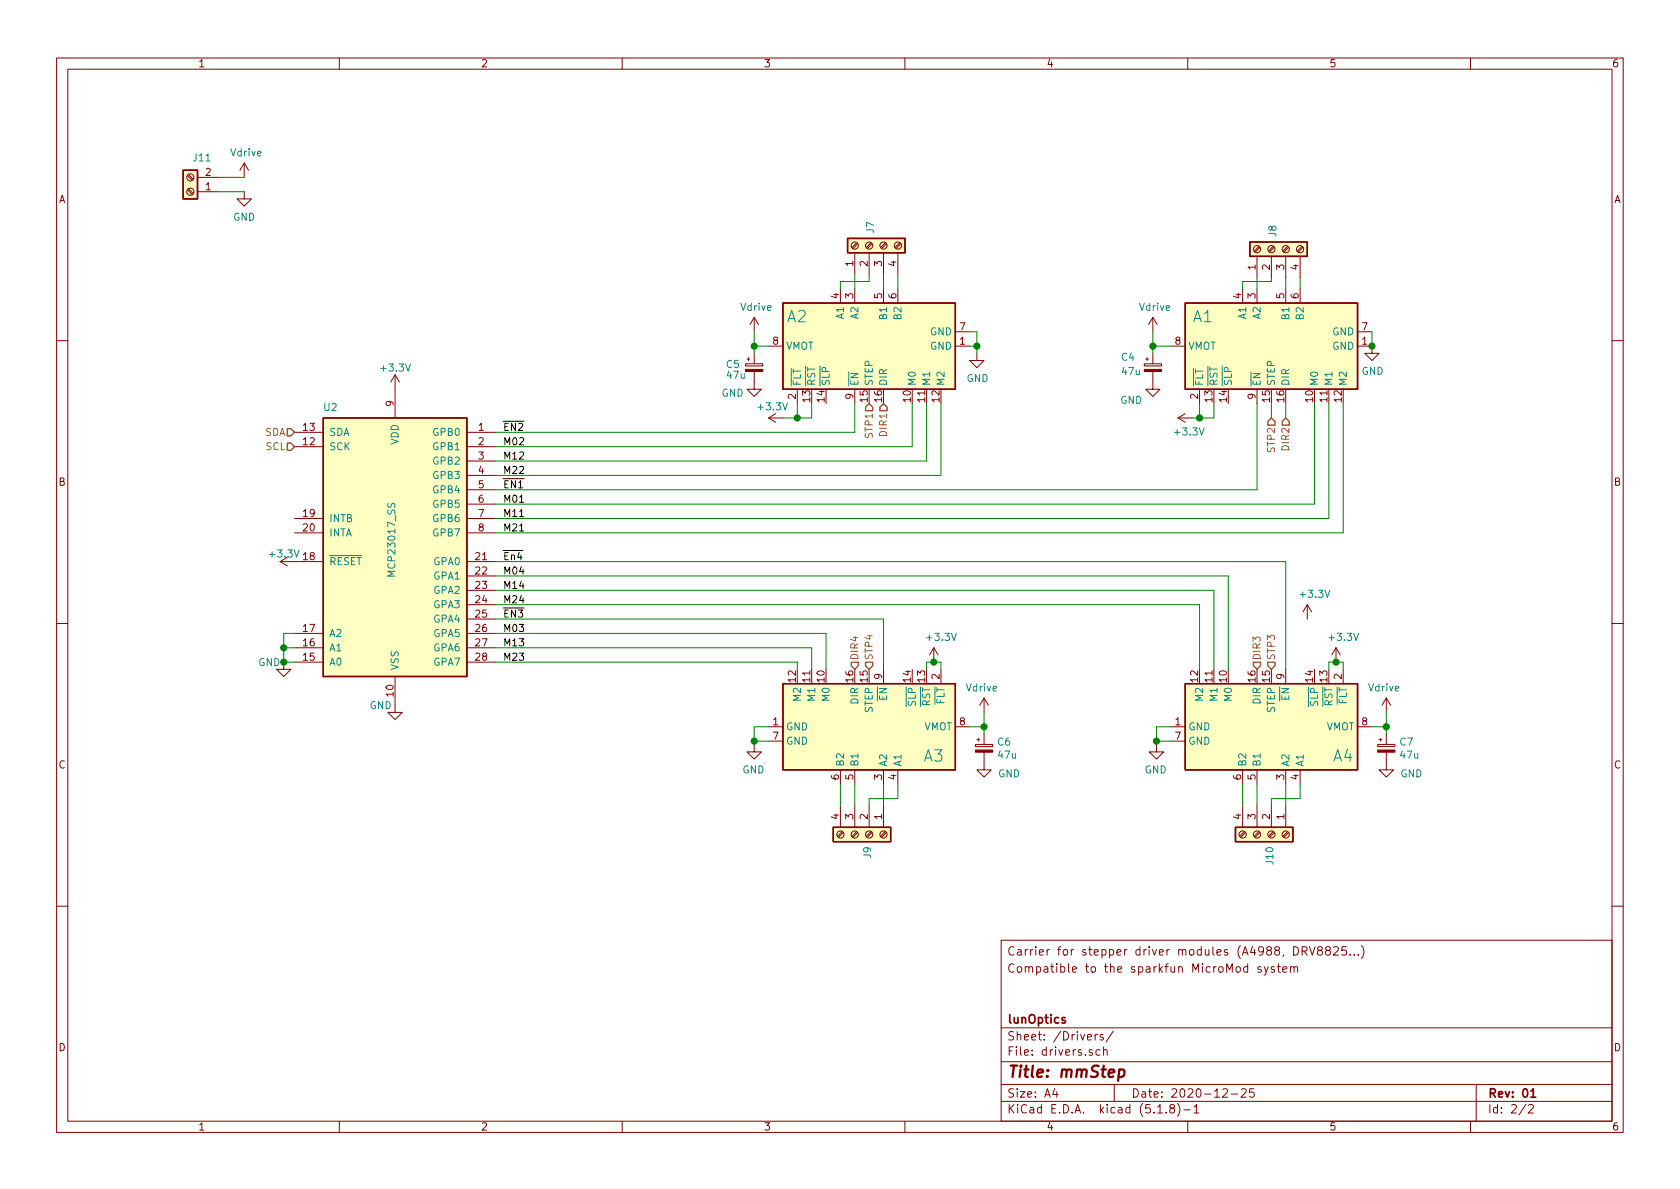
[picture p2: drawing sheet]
EESchema Schematic File Version 4
EELAYER 30 0
EELAYER END
$Descr A4 11693 8268
encoding utf-8
Sheet 2 2
Title "mmStep"
Date "2020-12-25"
Rev "01"
Comp "lunOptics"
Comment1 ""
Comment2 ""
Comment3 "Compatible to the sparkfun MicroMod system"
Comment4 "Carrier for stepper driver modules (A4988, DRV8825...)"
$EndDescr
$Comp
L Connector:Screw_Terminal_01x04 J?
U 1 1
P 8850 5800
AR Path="/5FFF6CC2" Ref="J?"  Part="1" 
AR Path="/5FFE6A10/5FFF6CC2" Ref="J10"  Part="1" 
F 0 "J10" H 8930 5792 50  0000 L CNN
F 1 "Screw_Terminal_01x04" H 8930 5701 50  0001 L CNN
F 2 "TerminalBlock_Phoenix:TerminalBlock_Phoenix_MPT-0,5-4-2.54_1x04_P2.54mm_Horizontal" H 8850 5800 50  0001 C CNN
F 3 "~" H 8850 5800 50  0001 C CNN
	1    8850 5800
	0    1    1    0   
$EndComp
$Comp
L power:GND #PWR?
U 1 1
P 8050 5175
AR Path="/5FFF6CEA" Ref="#PWR?"  Part="1" 
AR Path="/5FFE6A10/5FFF6CEA" Ref="#PWR033"  Part="1" 
F 0 "#PWR033" H 8050 4925 50  0001 C CNN
F 1 "GND" H 8055 5002 50  0000 C CNN
F 2 "" H 8050 5175 50  0001 C CNN
F 3 "" H 8050 5175 50  0001 C CNN
	1    8050 5175
	-1   0    0    -1  
$EndComp
$Comp
L power:+3.3V #PWR?
U 1 1
P 6500 4600
AR Path="/5FFF6CF4" Ref="#PWR?"  Part="1" 
AR Path="/5FFE6A10/5FFF6CF4" Ref="#PWR027"  Part="1" 
F 0 "#PWR027" H 6500 4450 50  0001 C CNN
F 1 "+3.3V" H 6450 4775 50  0000 C CNN
F 2 "" H 6500 4600 50  0001 C CNN
F 3 "" H 6500 4600 50  0001 C CNN
	1    6500 4600
	-1   0    0    -1  
$EndComp
$Comp
L Connector:Screw_Terminal_01x04 J?
U 1 1
P 6050 5800
AR Path="/5FFF6D0B" Ref="J?"  Part="1" 
AR Path="/5FFE6A10/5FFF6D0B" Ref="J9"  Part="1" 
F 0 "J9" H 6130 5792 50  0000 L CNN
F 1 "Screw_Terminal_01x04" H 6130 5701 50  0001 L CNN
F 2 "TerminalBlock_Phoenix:TerminalBlock_Phoenix_MPT-0,5-4-2.54_1x04_P2.54mm_Horizontal" H 6050 5800 50  0001 C CNN
F 3 "~" H 6050 5800 50  0001 C CNN
	1    6050 5800
	0    1    1    0   
$EndComp
$Comp
L power:GND #PWR?
U 1 1
P 5250 5175
AR Path="/5FFF6D33" Ref="#PWR?"  Part="1" 
AR Path="/5FFE6A10/5FFF6D33" Ref="#PWR032"  Part="1" 
F 0 "#PWR032" H 5250 4925 50  0001 C CNN
F 1 "GND" H 5255 5002 50  0000 C CNN
F 2 "" H 5250 5175 50  0001 C CNN
F 3 "" H 5250 5175 50  0001 C CNN
	1    5250 5175
	-1   0    0    -1  
$EndComp
$Comp
L power:+3.3V #PWR?
U 1 1
P 9100 4300
AR Path="/5FFF6D3D" Ref="#PWR?"  Part="1" 
AR Path="/5FFE6A10/5FFF6D3D" Ref="#PWR025"  Part="1" 
F 0 "#PWR025" H 9100 4150 50  0001 C CNN
F 1 "+3.3V" H 9050 4475 50  0000 C CNN
F 2 "" H 9100 4300 50  0001 C CNN
F 3 "" H 9100 4300 50  0001 C CNN
	1    9100 4300
	-1   0    0    -1  
$EndComp
$Comp
L Interface_Expansion:MCP23017_SS U?
U 1 1
P 2750 3800
AR Path="/60004B18" Ref="U?"  Part="1" 
AR Path="/5FFE6A10/60004B18" Ref="U2"  Part="1" 
F 0 "U2" H 2300 4775 50  0000 C CNN
F 1 "MCP23017_SS" V 2725 3850 50  0000 C CNN
F 2 "Package_SO:SSOP-28_5.3x10.2mm_P0.65mm" H 2950 2800 50  0001 L CNN
F 3 "http://ww1.microchip.com/downloads/en/DeviceDoc/20001952C.pdf" H 2950 2700 50  0001 L CNN
	1    2750 3800
	1    0    0    -1  
$EndComp
$Comp
L Connector:Screw_Terminal_01x02 J?
U 1 1
P 1325 1325
AR Path="/6000B9F2" Ref="J?"  Part="1" 
AR Path="/5FFE6A10/6000B9F2" Ref="J11"  Part="1" 
F 0 "J11" H 1243 1092 50  0000 C CNN
F 1 "Screw_Terminal_01x02" H 1243 1091 50  0001 C CNN
F 2 "TerminalBlock_Phoenix:TerminalBlock_Phoenix_MPT-0,5-2-2.54_1x02_P2.54mm_Horizontal" H 1325 1325 50  0001 C CNN
F 3 "~" H 1325 1325 50  0001 C CNN
	1    1325 1325
	-1   0    0    1   
$EndComp
$Comp
L power:GND #PWR?
U 1 1
P 1700 1325
AR Path="/6000B9F8" Ref="#PWR?"  Part="1" 
AR Path="/5FFE6A10/6000B9F8" Ref="#PWR037"  Part="1" 
F 0 "#PWR037" H 1700 1075 50  0001 C CNN
F 1 "GND" H 1700 1150 50  0000 C CNN
F 2 "" H 1700 1325 50  0001 C CNN
F 3 "" H 1700 1325 50  0001 C CNN
	1    1700 1325
	1    0    0    -1  
$EndComp
$Comp
L power:Vdrive #PWR?
U 1 1
P 1700 1225
AR Path="/6000B9FE" Ref="#PWR?"  Part="1" 
AR Path="/5FFE6A10/6000B9FE" Ref="#PWR036"  Part="1" 
F 0 "#PWR036" H 1500 1075 50  0001 C CNN
F 1 "Vdrive" H 1715 1398 50  0000 C CNN
F 2 "" H 1700 1225 50  0001 C CNN
F 3 "" H 1700 1225 50  0001 C CNN
	1    1700 1225
	1    0    0    -1  
$EndComp
Wire Wire Line
	1700 1225 1525 1225
Wire Wire Line
	1525 1325 1700 1325
Text HLabel 8850 4650 1    50   Input ~ 0
STP3
Text HLabel 8750 4650 1    50   Input ~ 0
DIR3
Text HLabel 5950 4650 1    50   Input ~ 0
DIR4
Text HLabel 6050 4650 1    50   Input ~ 0
STP4
Text HLabel 6150 2800 3    50   Input ~ 0
DIR1
Text HLabel 6050 2800 3    50   Input ~ 0
STP1
$Comp
L power:GND #PWR?
U 1 1
P 5250 2650
AR Path="/5FFF6C4B" Ref="#PWR?"  Part="1" 
AR Path="/5FFE6A10/5FFF6C4B" Ref="#PWR020"  Part="1" 
F 0 "#PWR020" H 5250 2400 50  0001 C CNN
F 1 "GND" H 5100 2575 50  0000 C CNN
F 2 "" H 5250 2650 50  0001 C CNN
F 3 "" H 5250 2650 50  0001 C CNN
	1    5250 2650
	1    0    0    -1  
$EndComp
Wire Wire Line
	6050 1950 6050 1900
Wire Wire Line
	5850 1950 6050 1950
Wire Wire Line
	5850 2000 5850 1950
Wire Wire Line
	5950 2000 5950 1900
Wire Wire Line
	6150 2000 6150 1900
Wire Wire Line
	6250 2000 6250 1900
$Comp
L Connector:Screw_Terminal_01x04 J?
U 1 1
P 6050 1700
AR Path="/5FFF6C30" Ref="J?"  Part="1" 
AR Path="/5FFE6A10/5FFF6C30" Ref="J7"  Part="1" 
F 0 "J7" H 6130 1692 50  0000 L CNN
F 1 "Screw_Terminal_01x04" H 6130 1601 50  0001 L CNN
F 2 "TerminalBlock_Phoenix:TerminalBlock_Phoenix_MPT-0,5-4-2.54_1x04_P2.54mm_Horizontal" H 6050 1700 50  0001 C CNN
F 3 "~" H 6050 1700 50  0001 C CNN
	1    6050 1700
	0    -1   -1   0   
$EndComp
Wire Wire Line
	3450 3000 5950 3000
Wire Wire Line
	5950 2800 5950 3000
Wire Wire Line
	3450 3100 6350 3100
Wire Wire Line
	6350 2800 6350 3100
Wire Wire Line
	3450 3200 6450 3200
Wire Wire Line
	6450 2800 6450 3200
Wire Wire Line
	3450 3300 6550 3300
Wire Wire Line
	6550 2800 6550 3300
Wire Wire Line
	5250 2450 5250 2400
$Comp
L power:Vdrive #PWR016
U 1 1
P 5250 2300
F 0 "#PWR016" H 5050 2150 50  0001 C CNN
F 1 "Vdrive" H 5265 2473 50  0000 C CNN
F 2 "" H 5250 2300 50  0001 C CNN
F 3 "" H 5250 2300 50  0001 C CNN
	1    5250 2300
	1    0    0    -1  
$EndComp
Wire Wire Line
	5250 2400 5250 2300
Connection ~ 5250 2400
Wire Wire Line
	5250 2400 5350 2400
$Comp
L Driver_Motor:Pololu_Breakout_DRV8825 A?
U 1 1
P 5950 2400
AR Path="/5FFF6C24" Ref="A?"  Part="1" 
AR Path="/5FFE6A10/5FFF6C24" Ref="A2"  Part="1" 
F 0 "A2" V 6150 2800 79  0000 C CNN
F 1 "Pololu_Breakout_DRV8825" H 5950 3090 50  0001 C CNN
F 2 "Module:Pololu_Breakout-16_15.2x20.3mm" H 6150 1600 50  0001 L CNN
F 3 "https://www.pololu.com/product/2982" H 6050 2100 50  0001 C CNN
	1    5950 2400
	0    -1   -1   0   
$EndComp
$Comp
L power:+3.3V #PWR?
U 1 1
P 5450 2900
AR Path="/5FFF6C62" Ref="#PWR?"  Part="1" 
AR Path="/5FFE6A10/5FFF6C62" Ref="#PWR023"  Part="1" 
F 0 "#PWR023" H 5450 2750 50  0001 C CNN
F 1 "+3.3V" V 5525 2975 50  0000 C CNN
F 2 "" H 5450 2900 50  0001 C CNN
F 3 "" H 5450 2900 50  0001 C CNN
	1    5450 2900
	0    -1   -1   0   
$EndComp
Wire Wire Line
	5450 2900 5550 2900
Wire Wire Line
	5650 2800 5650 2900
Wire Wire Line
	5650 2900 5550 2900
Connection ~ 5550 2900
Wire Wire Line
	5550 2900 5550 2800
$Comp
L power:GND #PWR018
U 1 1
P 6800 2450
F 0 "#PWR018" H 6800 2200 50  0001 C CNN
F 1 "GND" H 6805 2277 50  0000 C CNN
F 2 "" H 6800 2450 50  0001 C CNN
F 3 "" H 6800 2450 50  0001 C CNN
	1    6800 2450
	1    0    0    -1  
$EndComp
Wire Wire Line
	6800 2450 6800 2400
Wire Wire Line
	6800 2300 6750 2300
Wire Wire Line
	6750 2400 6800 2400
Connection ~ 6800 2400
Wire Wire Line
	6800 2400 6800 2300
Wire Wire Line
	3450 3400 8750 3400
Wire Wire Line
	9150 3500 3450 3500
Wire Wire Line
	3450 3600 9250 3600
Wire Wire Line
	9350 3700 3450 3700
Text Label 3500 3000 0    50   ~ 0
~EN2
Text Label 3500 3100 0    50   ~ 0
M02
Text Label 3500 3400 0    50   ~ 0
~EN1
Text Label 3500 3500 0    50   ~ 0
M01
Text Label 3500 3600 0    50   ~ 0
M11
Text Label 3500 3700 0    50   ~ 0
M21
Wire Wire Line
	6450 4650 6450 4600
Wire Wire Line
	6450 4600 6500 4600
Wire Wire Line
	6550 4600 6550 4650
Connection ~ 6500 4600
Wire Wire Line
	6500 4600 6550 4600
Wire Wire Line
	6150 4300 3450 4300
Wire Wire Line
	6150 4300 6150 4650
Wire Wire Line
	3450 4400 5750 4400
Wire Wire Line
	5750 4400 5750 4650
Wire Wire Line
	3450 4500 5650 4500
Wire Wire Line
	5650 4500 5650 4650
Wire Wire Line
	3450 4600 5550 4600
Wire Wire Line
	5550 4600 5550 4650
Wire Wire Line
	3450 4200 8350 4200
Wire Wire Line
	8350 4200 8350 4650
Wire Wire Line
	8450 4100 8450 4650
Wire Wire Line
	3450 4100 8450 4100
Wire Wire Line
	8550 4650 8550 4000
Wire Wire Line
	3450 4000 8550 4000
Wire Wire Line
	8950 3900 8950 4650
Wire Wire Line
	3450 3900 8950 3900
Text Label 3500 3900 0    50   ~ 0
~En4
Text Label 3500 4000 0    50   ~ 0
M04
Text Label 3500 4100 0    50   ~ 0
M14
Text Label 3500 4200 0    50   ~ 0
M24
Text Label 3500 4300 0    50   ~ 0
~EN3
Text Label 3500 4400 0    50   ~ 0
M03
Text Label 3500 4500 0    50   ~ 0
M13
Text Label 3500 4600 0    50   ~ 0
M23
$Comp
L power:GND #PWR?
U 1 1
P 9650 5300
AR Path="/6025C875" Ref="#PWR?"  Part="1" 
AR Path="/5FFE6A10/6025C875" Ref="#PWR035"  Part="1" 
F 0 "#PWR035" H 9650 5050 50  0001 C CNN
F 1 "GND" H 9475 5225 50  0000 C CNN
F 2 "" H 9650 5300 50  0001 C CNN
F 3 "" H 9650 5300 50  0001 C CNN
	1    9650 5300
	-1   0    0    -1  
$EndComp
Wire Wire Line
	9650 5100 9650 5050
$Comp
L power:Vdrive #PWR031
U 1 1
P 9650 4950
F 0 "#PWR031" H 9450 4800 50  0001 C CNN
F 1 "Vdrive" H 9665 5123 50  0000 C CNN
F 2 "" H 9650 4950 50  0001 C CNN
F 3 "" H 9650 4950 50  0001 C CNN
	1    9650 4950
	-1   0    0    -1  
$EndComp
Wire Wire Line
	9650 5050 9650 4950
Connection ~ 9650 5050
Wire Wire Line
	9650 5050 9550 5050
$Comp
L Driver_Motor:Pololu_Breakout_DRV8825 A?
U 1 1
P 8950 5050
AR Path="/5FFF6CB6" Ref="A?"  Part="1" 
AR Path="/5FFE6A10/5FFF6CB6" Ref="A4"  Part="1" 
F 0 "A4" V 9150 5450 79  0000 C CNN
F 1 "Pololu_Breakout_DRV8825" H 8950 5740 50  0001 C CNN
F 2 "Module:Pololu_Breakout-16_15.2x20.3mm" H 9150 4250 50  0001 L CNN
F 3 "https://www.pololu.com/product/2982" H 9050 4750 50  0001 C CNN
	1    8950 5050
	0    1    1    0   
$EndComp
$Comp
L Driver_Motor:Pololu_Breakout_DRV8825 A?
U 1 1
P 6150 5050
AR Path="/5FFF6CFF" Ref="A?"  Part="1" 
AR Path="/5FFE6A10/5FFF6CFF" Ref="A3"  Part="1" 
F 0 "A3" V 6350 5400 79  0000 C CNN
F 1 "Pololu_Breakout_DRV8825" H 6150 5740 50  0001 C CNN
F 2 "Module:Pololu_Breakout-16_15.2x20.3mm" H 6350 4250 50  0001 L CNN
F 3 "https://www.pololu.com/product/2982" H 6250 4750 50  0001 C CNN
	1    6150 5050
	0    1    1    0   
$EndComp
$Comp
L power:GND #PWR?
U 1 1
P 6850 5300
AR Path="/6026ED05" Ref="#PWR?"  Part="1" 
AR Path="/5FFE6A10/6026ED05" Ref="#PWR034"  Part="1" 
F 0 "#PWR034" H 6850 5050 50  0001 C CNN
F 1 "GND" H 6675 5225 50  0000 C CNN
F 2 "" H 6850 5300 50  0001 C CNN
F 3 "" H 6850 5300 50  0001 C CNN
	1    6850 5300
	-1   0    0    -1  
$EndComp
Wire Wire Line
	6850 5100 6850 5050
$Comp
L power:Vdrive #PWR030
U 1 1
P 6850 4950
F 0 "#PWR030" H 6650 4800 50  0001 C CNN
F 1 "Vdrive" H 6865 5123 50  0000 C CNN
F 2 "" H 6850 4950 50  0001 C CNN
F 3 "" H 6850 4950 50  0001 C CNN
	1    6850 4950
	-1   0    0    -1  
$EndComp
Wire Wire Line
	6850 5050 6850 4950
Connection ~ 6850 5050
Wire Wire Line
	6850 5050 6750 5050
Wire Wire Line
	5850 5450 5850 5600
Wire Wire Line
	6150 5450 6150 5600
Wire Wire Line
	6250 5450 6250 5550
Wire Wire Line
	6250 5550 6050 5550
Wire Wire Line
	6050 5550 6050 5600
Wire Wire Line
	5950 5450 5950 5600
Wire Wire Line
	8650 5450 8650 5600
Wire Wire Line
	8750 5450 8750 5600
Wire Wire Line
	8850 5600 8850 5550
Wire Wire Line
	8850 5550 9050 5550
Wire Wire Line
	9050 5550 9050 5450
Wire Wire Line
	8950 5450 8950 5600
Wire Wire Line
	8150 5050 8050 5050
Wire Wire Line
	8050 5050 8050 5150
Wire Wire Line
	8150 5150 8050 5150
Connection ~ 8050 5150
Wire Wire Line
	8050 5150 8050 5175
Wire Wire Line
	5350 5050 5250 5050
Wire Wire Line
	5250 5050 5250 5150
Wire Wire Line
	5350 5150 5250 5150
Connection ~ 5250 5150
Wire Wire Line
	5250 5150 5250 5175
Text HLabel 2050 3000 0    50   Input ~ 0
SDA
Text HLabel 2050 3100 0    50   Input ~ 0
SCL
$Comp
L power:GND #PWR?
U 1 1
P 2750 4900
AR Path="/602B2401" Ref="#PWR?"  Part="1" 
AR Path="/5FFE6A10/602B2401" Ref="#PWR029"  Part="1" 
F 0 "#PWR029" H 2750 4650 50  0001 C CNN
F 1 "GND" H 2650 4900 50  0000 C CNN
F 2 "" H 2750 4900 50  0001 C CNN
F 3 "" H 2750 4900 50  0001 C CNN
	1    2750 4900
	1    0    0    -1  
$EndComp
$Comp
L power:+3.3V #PWR?
U 1 1
P 2050 3900
AR Path="/602B2A94" Ref="#PWR?"  Part="1" 
AR Path="/5FFE6A10/602B2A94" Ref="#PWR024"  Part="1" 
F 0 "#PWR024" H 2050 3750 50  0001 C CNN
F 1 "+3.3V" V 2100 3975 50  0000 C CNN
F 2 "" H 2050 3900 50  0001 C CNN
F 3 "" H 2050 3900 50  0001 C CNN
	1    2050 3900
	0    -1   -1   0   
$EndComp
Wire Wire Line
	2050 4400 1975 4400
Wire Wire Line
	1975 4400 1975 4500
Wire Wire Line
	1975 4500 2050 4500
Wire Wire Line
	1975 4500 1975 4600
Wire Wire Line
	1975 4600 2050 4600
Connection ~ 1975 4500
$Comp
L power:GND #PWR?
U 1 1
P 1975 4600
AR Path="/602BA05F" Ref="#PWR?"  Part="1" 
AR Path="/5FFE6A10/602BA05F" Ref="#PWR026"  Part="1" 
F 0 "#PWR026" H 1975 4350 50  0001 C CNN
F 1 "GND" H 1875 4600 50  0000 C CNN
F 2 "" H 1975 4600 50  0001 C CNN
F 3 "" H 1975 4600 50  0001 C CNN
	1    1975 4600
	1    0    0    -1  
$EndComp
Connection ~ 1975 4600
$Comp
L power:+3.3V #PWR?
U 1 1
P 2750 2700
AR Path="/602BA7DF" Ref="#PWR?"  Part="1" 
AR Path="/5FFE6A10/602BA7DF" Ref="#PWR021"  Part="1" 
F 0 "#PWR021" H 2750 2550 50  0001 C CNN
F 1 "+3.3V" H 2750 2850 50  0000 C CNN
F 2 "" H 2750 2700 50  0001 C CNN
F 3 "" H 2750 2700 50  0001 C CNN
	1    2750 2700
	1    0    0    -1  
$EndComp
$Comp
L power:+3.3V #PWR?
U 1 1
P 9300 4600
AR Path="/5FF7390F" Ref="#PWR?"  Part="1" 
AR Path="/5FFE6A10/5FF7390F" Ref="#PWR028"  Part="1" 
F 0 "#PWR028" H 9300 4450 50  0001 C CNN
F 1 "+3.3V" H 9250 4775 50  0000 C CNN
F 2 "" H 9300 4600 50  0001 C CNN
F 3 "" H 9300 4600 50  0001 C CNN
	1    9300 4600
	-1   0    0    -1  
$EndComp
Wire Wire Line
	9250 4650 9250 4600
Wire Wire Line
	9250 4600 9300 4600
Wire Wire Line
	9350 4600 9350 4650
Connection ~ 9300 4600
Wire Wire Line
	9300 4600 9350 4600
$Comp
L Device:CP_Small C6
U 1 1
P 6850 5200
F 0 "C6" H 6938 5246 50  0000 L CNN
F 1 "47u" H 6938 5155 50  0000 L CNN
F 2 "Capacitor_THT:CP_Axial_L10.0mm_D4.5mm_P15.00mm_Horizontal" H 6850 5200 50  0001 C CNN
F 3 "~" H 6850 5200 50  0001 C CNN
	1    6850 5200
	1    0    0    -1  
$EndComp
$Comp
L Device:CP_Small C7
U 1 1
P 9650 5200
F 0 "C7" H 9738 5246 50  0000 L CNN
F 1 "47u" H 9738 5155 50  0000 L CNN
F 2 "Capacitor_THT:CP_Axial_L10.0mm_D4.5mm_P15.00mm_Horizontal" H 9650 5200 50  0001 C CNN
F 3 "~" H 9650 5200 50  0001 C CNN
	1    9650 5200
	1    0    0    -1  
$EndComp
$Comp
L Device:CP_Small C5
U 1 1
P 5250 2550
F 0 "C5" H 5050 2575 50  0000 L CNN
F 1 "47u" H 5050 2500 50  0000 L CNN
F 2 "Capacitor_THT:CP_Axial_L10.0mm_D4.5mm_P15.00mm_Horizontal" H 5250 2550 50  0001 C CNN
F 3 "~" H 5250 2550 50  0001 C CNN
	1    5250 2550
	1    0    0    -1  
$EndComp
Text Label 3500 3200 0    50   ~ 0
M12
Text Label 3500 3300 0    50   ~ 0
M22
$Comp
L Device:CP_Small C4
U 1 1
P 8025 2550
F 0 "C4" H 7800 2625 50  0000 L CNN
F 1 "47u" H 7800 2525 50  0000 L CNN
F 2 "Capacitor_THT:CP_Axial_L10.0mm_D4.5mm_P15.00mm_Horizontal" H 8025 2550 50  0001 C CNN
F 3 "~" H 8025 2550 50  0001 C CNN
	1    8025 2550
	1    0    0    -1  
$EndComp
Wire Wire Line
	9350 2800 9350 3700
Wire Wire Line
	9250 2800 9250 3600
Wire Wire Line
	9150 2800 9150 3500
Wire Wire Line
	8750 2800 8750 3400
Wire Wire Line
	9550 2300 9550 2400
Connection ~ 9550 2400
$Comp
L Driver_Motor:Pololu_Breakout_DRV8825 A?
U 1 1
P 8750 2400
AR Path="/5FFF6C6D" Ref="A?"  Part="1" 
AR Path="/5FFE6A10/5FFF6C6D" Ref="A1"  Part="1" 
F 0 "A1" V 8950 2775 79  0000 C CNN
F 1 "Pololu_Breakout_DRV8825" H 8750 3090 50  0001 C CNN
F 2 "Module:Pololu_Breakout-16_15.2x20.3mm" H 8950 1600 50  0001 L CNN
F 3 "https://www.pololu.com/product/2982" H 8850 2100 50  0001 C CNN
	1    8750 2400
	0    -1   -1   0   
$EndComp
$Comp
L power:Vdrive #PWR?
U 1 1
P 8025 2300
AR Path="/5FFF6C73" Ref="#PWR?"  Part="1" 
AR Path="/5FFE6A10/5FFF6C73" Ref="#PWR015"  Part="1" 
F 0 "#PWR015" H 7825 2150 50  0001 C CNN
F 1 "Vdrive" H 8040 2473 50  0000 C CNN
F 2 "" H 8025 2300 50  0001 C CNN
F 3 "" H 8025 2300 50  0001 C CNN
	1    8025 2300
	1    0    0    -1  
$EndComp
$Comp
L Connector:Screw_Terminal_01x04 J?
U 1 1
P 8850 1725
AR Path="/5FFF6C79" Ref="J?"  Part="1" 
AR Path="/5FFE6A10/5FFF6C79" Ref="J8"  Part="1" 
F 0 "J8" H 8930 1717 50  0000 L CNN
F 1 "Screw_Terminal_01x04" H 8930 1626 50  0001 L CNN
F 2 "TerminalBlock_Phoenix:TerminalBlock_Phoenix_MPT-0,5-4-2.54_1x04_P2.54mm_Horizontal" H 8850 1725 50  0001 C CNN
F 3 "~" H 8850 1725 50  0001 C CNN
	1    8850 1725
	0    -1   -1   0   
$EndComp
Wire Wire Line
	9050 2000 9050 1925
Wire Wire Line
	8950 2000 8950 1925
Wire Wire Line
	8750 2000 8750 1925
Wire Wire Line
	8650 2000 8650 1950
Wire Wire Line
	8650 1950 8850 1950
Wire Wire Line
	8850 1950 8850 1925
Wire Wire Line
	8850 2900 8850 2800
Wire Wire Line
	8950 2900 8950 2800
Wire Wire Line
	8025 2300 8025 2400
$Comp
L power:GND #PWR?
U 1 1
P 8025 2650
AR Path="/5FFF6C94" Ref="#PWR?"  Part="1" 
AR Path="/5FFE6A10/5FFF6C94" Ref="#PWR019"  Part="1" 
F 0 "#PWR019" H 8025 2400 50  0001 C CNN
F 1 "GND" H 7875 2525 50  0000 C CNN
F 2 "" H 8025 2650 50  0001 C CNN
F 3 "" H 8025 2650 50  0001 C CNN
	1    8025 2650
	1    0    0    -1  
$EndComp
$Comp
L power:GND #PWR?
U 1 1
P 9550 2400
AR Path="/5FFF6CA1" Ref="#PWR?"  Part="1" 
AR Path="/5FFE6A10/5FFF6CA1" Ref="#PWR017"  Part="1" 
F 0 "#PWR017" H 9550 2150 50  0001 C CNN
F 1 "GND" H 9555 2227 50  0000 C CNN
F 2 "" H 9550 2400 50  0001 C CNN
F 3 "" H 9550 2400 50  0001 C CNN
	1    9550 2400
	1    0    0    -1  
$EndComp
$Comp
L power:+3.3V #PWR?
U 1 1
P 8300 2900
AR Path="/5FFF6CAB" Ref="#PWR?"  Part="1" 
AR Path="/5FFE6A10/5FFF6CAB" Ref="#PWR022"  Part="1" 
F 0 "#PWR022" H 8300 2750 50  0001 C CNN
F 1 "+3.3V" V 8200 2925 50  0000 C CNN
F 2 "" H 8300 2900 50  0001 C CNN
F 3 "" H 8300 2900 50  0001 C CNN
	1    8300 2900
	0    -1   -1   0   
$EndComp
Wire Wire Line
	8300 2900 8350 2900
Wire Wire Line
	8450 2800 8450 2900
Wire Wire Line
	8450 2900 8350 2900
Connection ~ 8350 2900
Wire Wire Line
	8350 2900 8350 2800
Text HLabel 8850 2900 3    50   Input ~ 0
STP2
Text HLabel 8950 2900 3    50   Input ~ 0
DIR2
Wire Wire Line
	8150 2400 8025 2400
Connection ~ 8025 2400
Wire Wire Line
	8025 2400 8025 2450
$EndSCHEMATC
